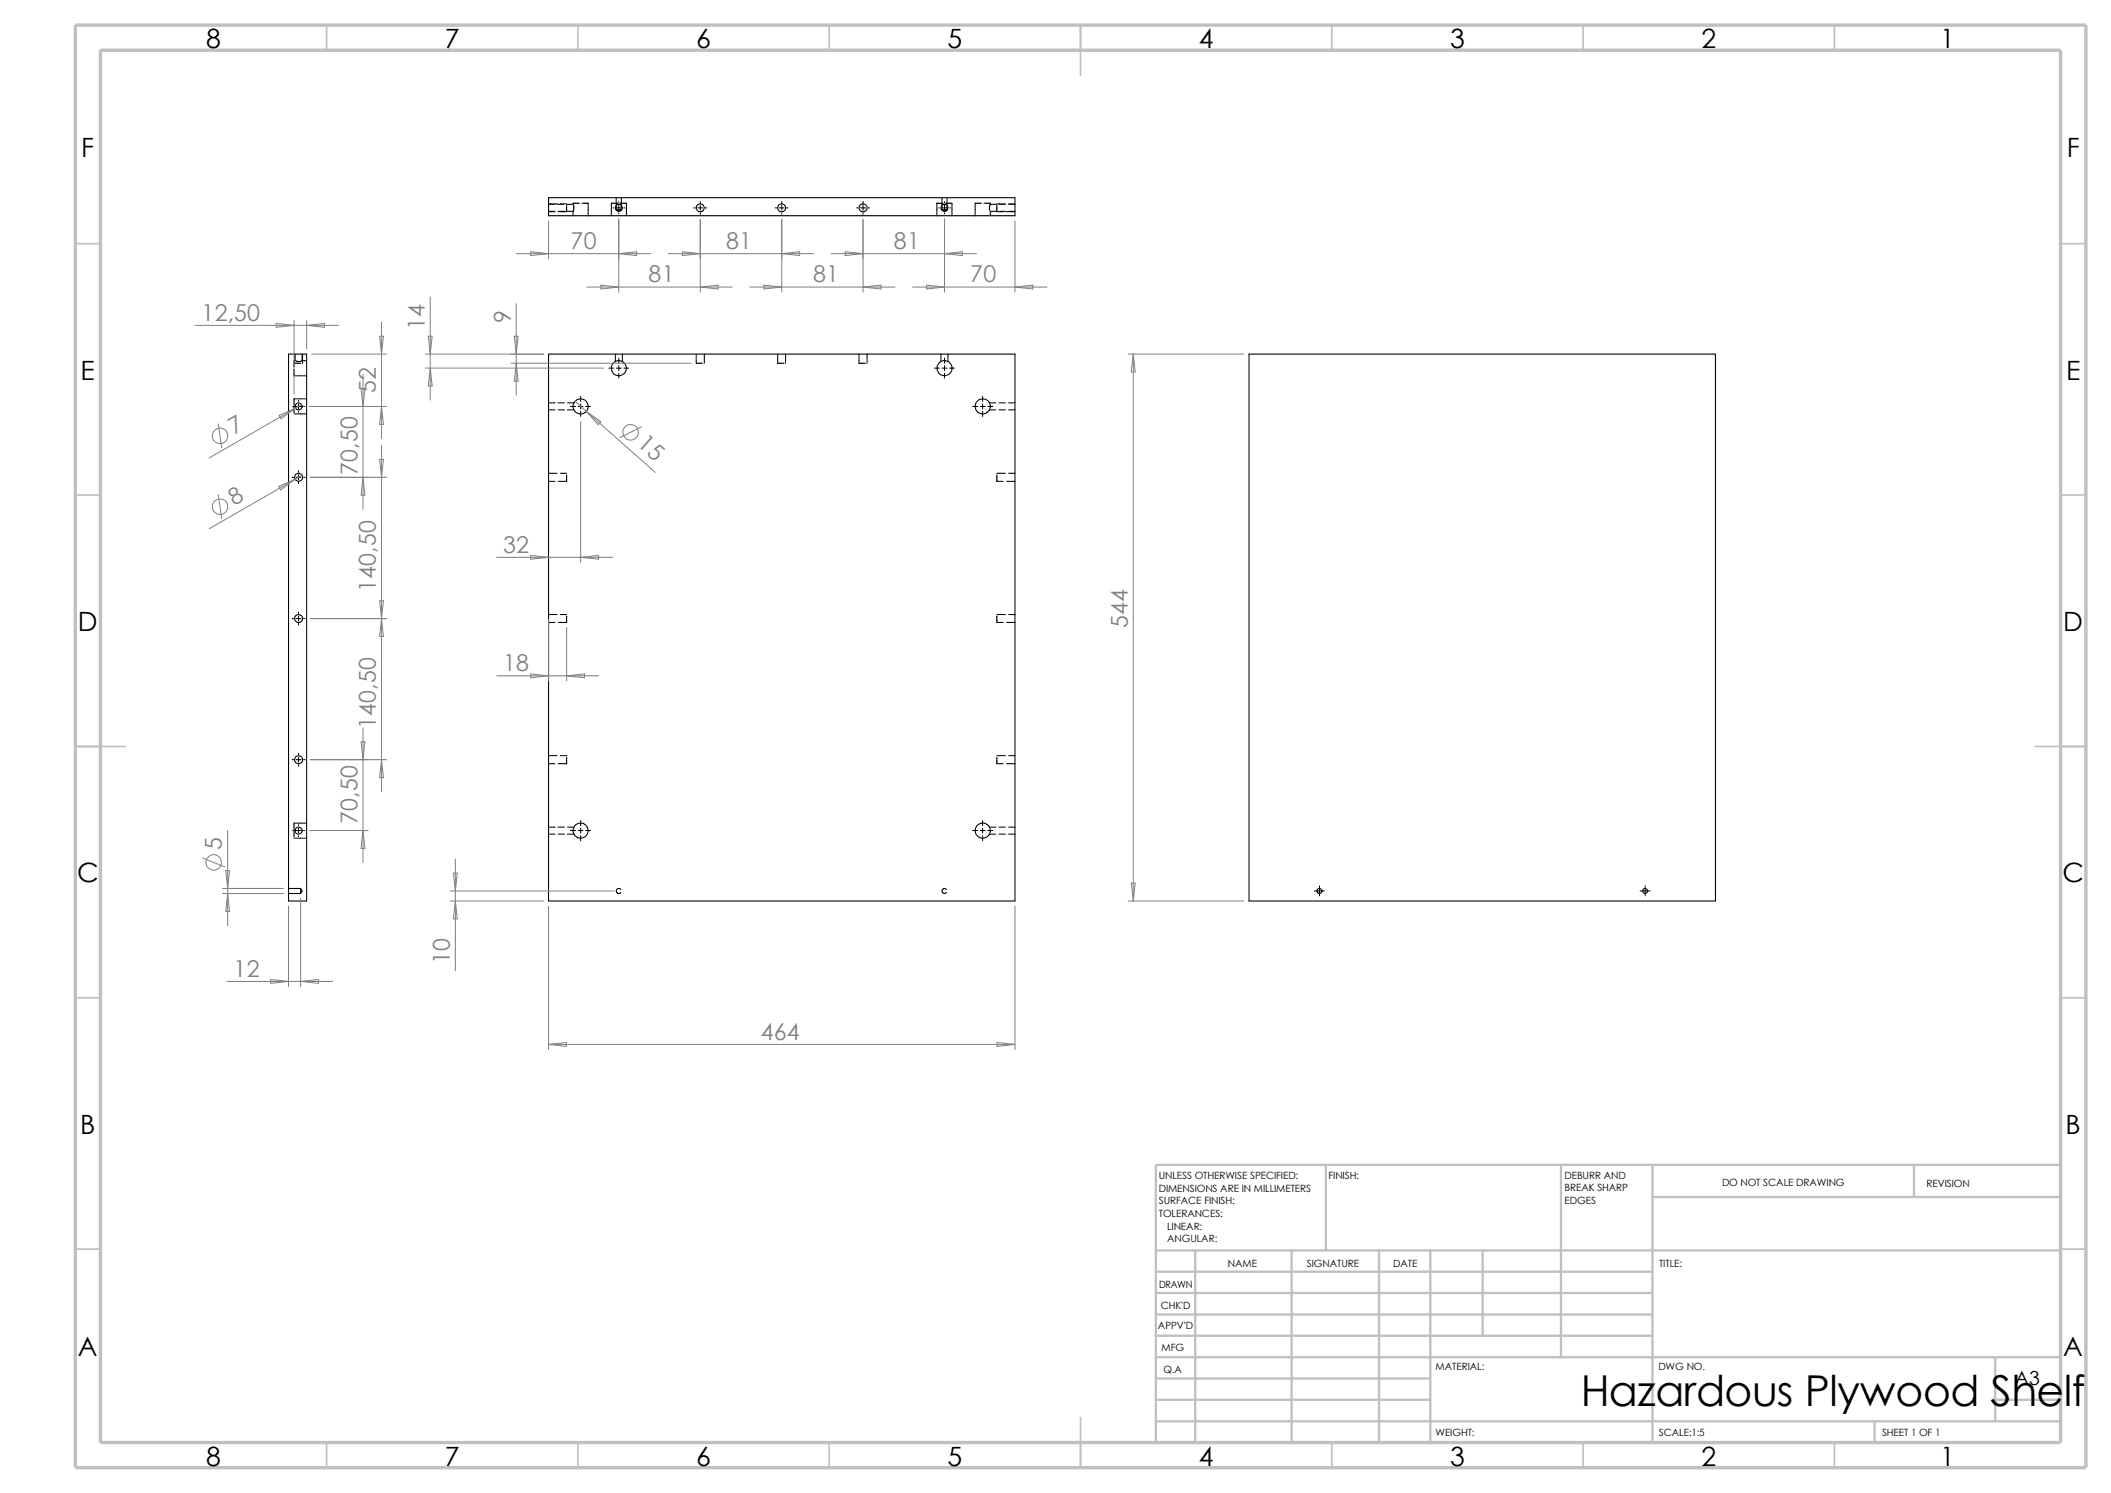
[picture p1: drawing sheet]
<svg xmlns="http://www.w3.org/2000/svg" width="420mm" height="297mm" viewBox="0 0 420 297" stroke-linecap="round" stroke-linejoin="round" font-family="sans-serif">
<g fill="none" stroke="#c0c0c0" stroke-width=".34">
<path d="M65 5v5M115 5v5M165 5v5M215 5v10M265 5v5M315 5v5M365 5v5M15 48.5h5M410 48.5h5M15 98.5h5M410 98.5h5M15 148.5h10"/>
<path d="M405 148.5h10M15 198.5h5M410 198.5h5M15 248.5h5M410 248.5h5M65 287v5M115 287v5M165 287v5M215 282v10M265 287v5M315 287v5M365 287v5"/>
</g>
<g fill="none" stroke="#c0c0c0" stroke-width=".47">
<path d="M263.8 231.7v17.1M310.6 231.7v38.3M328.8 231.7v55.3M328.8 238.1h81.2M380.8 231.7v6.4M410 231.7h-180v55.3M230 248.8h180M230 257.2h98.8M230 253h98.8M237.8 248.8v38.2M257 248.8v38.2M274.4 248.8v38.2"/>
<path d="M284.6 248.8v38.2M295 248.8v16.9M230 265.7h98.8M230 261.5h98.8M230 278.5h54.6M230 274.2h54.6M230 270h180M397 278.5h13M397 270v12.7M230 282.7h180M373 282.7v4.3"/>
</g>
<path d="M15 5h400v287h-400zM20 10h390v277h-390z" fill="none" stroke="#c0c0c0" stroke-width=".68" stroke-linecap="butt"/>
<g fill="none" stroke="#000" stroke-width=".2">
<path d="M122.6 39.3v2.4M123.6 39.3v2.4M187.4 39.3v2.4M188.4 39.3v2.4M109.1 42h1.3M109.1 40.6h1.3M109.1 42.1h1.3M109.1 40.6h1.7M110.8 40.6h1.3M111 42h1.3M111.5 40.6h1.2M112.7 40.9v1.2h-1.7"/>
<path d="M112.7 42h1.3M114 42v.9M114 40.8l.2 .7-.2 .5M115.3 40.4h-1.3v.2h-1.3M115.7 40.4h1.3v2.5M121.9 41.4h.2M122.6 41.7h1M122.6 41.7l.5 .3 .5-.3M122.6 41.4h1M122.9 40.4h-1.3v2.5M123.1 40.1v.2M123.1 40.9v.9"/>
<path d="M123.1 42.3v.2M123.4 40.4h1.2v2.5M124.1 41.4h.2M138 41.4h.3M138.8 41.4h1M139.3 40v.3M139.3 40.9v.9M139.3 42.3v.3M140.3 41.4h.3M154.2 41.4h.3M155 41.4h1M155.5 40v.3"/>
<path d="M155.5 40.9v.9M155.5 42.3v.3M156.5 41.4h.3M170.4 41.4h.3M171.2 41.4h1M171.7 40v.3M171.7 40.9v.9M171.7 42.3v.3M172.7 41.4h.3M186.7 41.4h.2M187.4 41.7h1M187.4 41.7l.5 .3 .5-.3"/>
<path d="M187.4 41.4h1M187.7 40.4h-1.3v2.5M187.9 40.1v.2M187.9 40.9v.9M187.9 42.3v.2M188.1 40.4h1.3v2.5M188.9 41.4h.2M195.3 40.4h-1.3v2.5M195.7 40.4h1.3l-.2 .7 .1 .7M197 40.6h1.3M198.3 42h-1.3v.9M198.3 40.9v1.2h1.3"/>
<path d="M198.3 40.6h1.7M198.8 40.6h1.2M198.9 42h1.3M200.2 42.1h1.7M200.7 42h1.2M200.7 40.6h1.2M58.5 73.5v1.3h2.5M58.6 70.4v1.9h1.3M58.7 70.4v1.4h-.2v1.2M58.9 71.8l.5 .1M59.4 79.6v.2M60.1 70.4v1.4"/>
<path d="M60.2 70.4v1.9M61 79.3h-2.5v1.3M61 71.8l-1.9 .1M115.5 78.8v1M121.1 73.2h1M122.4 70.4v1.5M122.6 73.2h1M123.1 71.2v1.1M123.1 72.7v1M123.1 74.3v.9M123.8 70.4v1.5M124.1 73.2h1"/>
<path d="M138.5 70.4v1.9h1.3M140.1 70.4v1.9M154.7 70.4v1.9h1.3M156.3 70.4v1.9M170.9 70.4v1.9h1.3M172.5 70.4v1.9M185.9 73.2h1M187.2 70.4v1.5M187.4 73.2h1M187.9 71.2v1.1M187.9 72.7v1M187.9 74.3v.9"/>
<path d="M188.6 70.4v1.5M188.9 73.2h1M195.5 78.8v1M58.1 95h.3M58.2 80.9h.2M58.5 80.9v1.2M58.5 82.3h2.5M58.7 80.9h.1M58.8 80.6l-.1 .3M58.8 80.6h.1M58.9 80.9h1M58.9 95h1"/>
<path d="M59.4 80.3v1.1M59.4 81.8v.2M59.4 93.6v.3M59.4 94.4v1.1M59.4 95.9v.3M60.1 80.8v.2M60.4 80.9h.2M60.4 95h.3M109.1 94.1h1.7M109.1 95.8h1.3M109.1 80.1h1.3M109.1 81.5h1.3"/>
<path d="M111 80.1h1.3M111 81.5h1.3M111.5 94.1h1.2M112.7 94.5v1.3h-1.7M112.9 80.1h1.3M112.9 81.5h1.3M113.5 80.9h1M115 80.9h1M115.5 80.3v1.1M115.5 81.8v1M116.5 80.9h1M193.5 80.9h1"/>
<path d="M195 80.9h1M195.5 80.3v1.1M195.5 81.8v1M196.5 80.9h1M196.8 80.1h1.3M196.8 81.5h1.3M198.3 94.5v1.3h1.3M198.3 94.1h1.7M198.8 80.1h1.2M198.8 81.5h1.2M200.2 95.8h1.7M200.7 94.1h1.2"/>
<path d="M200.7 80.1h1.2M200.7 81.5h1.2M58.1 123.1h.3M58.9 123.1h1M59.4 121.8v.2M59.4 122.6v.9M59.4 124v.3M60.4 123.1h.3M109.1 123.8h1.3M109.1 122.3h1.7M111.5 122.3h1.2M112.7 122.6v1.2h-1.7"/>
<path d="M198.3 122.6v1.2h1.3M198.3 122.3h1.7M200.2 123.8h1.7M200.7 122.3h1.2M58.1 151.1h.3M58.9 151.1h1M59.4 149.9v.3M59.4 150.7v.9M59.4 152.1v.3M60.4 151.1h.3M109.1 150.3h1.7M109.1 151.9h1.3"/>
<path d="M111.5 150.3h1.2M112.7 150.7v1.2h-1.7M198.3 150.7v1.2h1.3M198.3 150.3h1.7M200.2 151.9h1.7M200.7 150.3h1.2M57.4 177.8h2.4M57.4 176.7h2.4M58.2 165.2h.2M58.5 165.2v1.3M58.5 166.8h2.5M58.8 165l-.1 .3"/>
<path d="M58.9 165.2h1M59.4 164v.3M59.4 164.8v.9M59.4 166.2v.3M59.8 176.7v1.1M59.8 176.7l.3 .5-.3 .6M60.1 165.2v.2M60.4 165.2h.2M61 163.7h-2.5v1.3M109.1 165.9h1.3M109.1 164.5h1.3M111 164.5h1.3"/>
<path d="M111 165.9h1.3M112.9 165.9h1.3M112.9 164.5h1.3M113.5 165.2h1M115 165.2h1M115.5 163.2v1.1M115.5 164.8v.9M115.5 166.2v1.1M116.5 165.2h1M123.5 177a.51 .51 0 0 0-.8-.1 .51 .51 0 0 0 0 .7 .51 .51 0 0 0 .8 0M123.5 177.5v.1M188.3 177l-.4-.3-.4 .3a.46 .46 0 0 0 .1 .7 .46 .46 0 0 0 .7-.2"/>
<path d="M193.5 165.2h1M195 165.2h1M195.5 163.2v1.1M195.5 164.8v.9M195.5 166.2v1.1M196.5 165.2h1M196.8 165.9h1.3M196.8 164.5h1.3M198.8 165.9h1.2M198.8 164.5h1.2M200.7 165.9h1.2M200.7 164.5h1.2"/>
<path d="M261.5 177.2h2M262.5 176.2v2M326.3 177.2h2M327.3 176.2v2"/>
</g>
<g fill="none" stroke="#000" stroke-width=".21">
<path d="M109.1 39.3h92.8v3.6h-92.8zM57.4 70.4h3.6v108.8h-3.6zM109.1 70.4h92.8v108.8h-92.8zM248.5 70.4h92.8v108.8h-92.8z"/>
<circle cx="123.1" cy="41.3" r=".7"/>
<circle cx="139.3" cy="41.3" r=".79"/>
<circle cx="155.5" cy="41.4" r=".8"/>
<circle cx="171.7" cy="41.4" r=".8"/>
<circle cx="187.9" cy="41.3" r=".7"/>
<circle cx="123.1" cy="73.3" r="1.52"/>
<circle cx="187.9" cy="73.2" r="1.5"/>
<circle cx="59.4" cy="80.9" r=".7"/>
<circle cx="59.4" cy="94.9" r=".81"/>
<circle cx="115.5" cy="80.8" r="1.52"/>
<circle cx="195.5" cy="80.9" r="1.51"/>
<circle cx="59.4" cy="123" r=".8"/>
<circle cx="59.4" cy="151.1" r=".8"/>
<circle cx="59.4" cy="165.3" r=".71"/>
<circle cx="115.5" cy="165.2" r="1.51"/>
<circle cx="195.5" cy="165.2" r="1.5"/>
<circle cx="262.5" cy="177.2" r=".51"/>
<circle cx="327.3" cy="177.2" r=".49"/>
</g>
<g fill="none" stroke="#808080" stroke-width=".2">
<path d="M85.6 59.1v20.5M102.8 50.5h26.7M105.6 50.1l3.5 .4-3.5 .3zM109.1 43.9v7.6M116.8 57.1h28.9M119.5 56.7l3.6 .4-3.6 .4zM123.1 50.5l3.6-.4v.7zM123.1 43.6v14.5M133 50.5h28.9M135.8 50.1l3.5 .4-3.5 .3zM139.3 43.6v14.5M139.3 57.1l3.6-.4v.8z"/>
<path d="M149.2 57.1h28.9M152 56.7l3.5 .4-3.5 .4zM155.5 43.6v14.5M155.5 50.5l3.6-.4v.7zM165.4 50.5h28.9M168.1 50.1l3.6 .4-3.6 .3zM171.7 43.6v14.5M171.7 57.1l3.6-.4v.8zM181.6 57.1h26.7M184.4 56.7l3.5 .4-3.5 .4zM187.9 43.6v14.5M187.9 50.5l3.6-.4v.7z"/>
<path d="M201.9 43.9v14.2M201.9 57.1l3.6-.4v.8zM38.8 64.7h28.6M54.9 64.3l3.6 .4-3.6 .4zM58.5 63.8v14.6M61 63.8v5.6M61 64.7l3.6-.4v.8zM62 70.4h14.9M71.8 77.3h.8l-.4 3.6zM72.2 74.5v26.8M75.5 66.9h.8l-.4 3.5zM75.9 64.1v23.1"/>
<path d="M84.6 70.4h23.5M84.6 73.2h35.5M85.2 66.9h.8l-.4 3.5zM85.6 73.2l.4 3.6h-.8zM101.7 72.3h35.8M102.3 66.9h.8l-.4 3.5zM102.7 60.4v18.2M102.7 72.3l.4 3.5h-.8zM114.4 79.8l16 14.2M224.5 70.4h23M225.5 70.4v108.8M225.5 70.4l.3 3.6h-.7z"/>
<path d="M43.4 84.3l.7 4.8M43.4 98.4l.7 4.8M55.5 96.8l3.2-1.5-2.9 2.2zM55.5 82.6l3.3-1.4-2.9 2.1zM58.8 81.2l-17.2 9.9M60 80.5l-1.2 .7M60.1 94.5l-18.5 10.7M61.6 80.9h15.3M61.7 95h15.2M72.2 95l.4 3.5h-.8zM75.5 91.4h.8l-.4 3.6zM75.9 88.6v68.9"/>
<path d="M75.9 80.9l.4 3.5h-.8zM115.5 83.9v27.9M116.6 81.8l2.9 2.1-.5 .6zM127.6 84.9l-4.3 2.2M75.5 119.5h.8l-.8 7.1h.8zM98.8 110.9h23.1M105.6 110.5l3.5 .4-3.5 .4zM115.5 110.9l3.6-.4v.8zM61.7 123.1h15.2M98.8 134.5h20.3M105.6 134.1l3.5 .4-3.5 .3zM109.1 123.2v12.3"/>
<path d="M112.7 124.8v10.7M112.7 134.5l3.6-.4v.7zM61.7 151.1h15.2M71.8 147.6h.8l-.4 3.5zM72.2 144.8v26.8M75.9 151.1l.4 3.6h-.8zM40.3 170.7l4.4 1.8M44.3 176.7h12.1M44.3 177.8h12.1M44.9 173.2h.8l-.4 3.5zM45.3 165.2v18.9M45.3 177.8l.4 3.5h-.8z"/>
<path d="M59.8 178.7v17.6M61.6 165.2h11.6M72.2 165.2l.4 3.6h-.8zM89.6 179.2h18.5M89.6 177.2h32.5M90.2 173.7h.8l-.4 3.5zM90.6 170.9v22.2M90.6 179.2l.4 3.6h-.8zM224.5 179.2h23M225.1 175.7h.7l-.3 3.5zM45.2 195.2h21M53.8 194.9l3.6 .3-3.6 .4z"/>
<path d="M57.4 180.3v16M59.8 195.2l3.6-.3v.7zM109.1 180.3v28.5M201.9 180.3v28.5M109.1 207.8l3.6-.4v.8zM109.1 207.8h92.8M198.4 207.4l3.5 .4-3.5 .4z"/>
<circle cx="43.8" cy="86.7" r="1.56"/>
<circle cx="125.5" cy="86" r="1.54"/>
<circle cx="43.8" cy="100.8" r="1.56"/>
<circle cx="42.5" cy="171.6" r="1.56"/>
</g>
<text font-size="8.5" x="314.5" y="279.7">Hazardous Plywood Shelf</text>
<g font-size="5.3">
<text x="41" y="9.6">8</text>
<text x="88.5" y="9.6">7</text>
<text x="138.5" y="9.6">6</text>
<text x="188.5" y="9.6">5</text>
<text x="238.5" y="9.6">4</text>
<text x="288.5" y="9.6">3</text>
<text x="338.5" y="9.6">2</text>
<text x="386" y="9.6">1</text>
<text x="16.2" y="31.3">F</text>
<text x="411.2" y="31.3">F</text>
<text x="16" y="75.6">E</text>
<text x="411" y="75.6">E</text>
<text x="15.5" y="125.6">D</text>
<text x="410.5" y="125.6">D</text>
<text x="15.3" y="175.6">C</text>
<text x="410.3" y="175.6">C</text>
<text x="16" y="225.6">B</text>
<text x="411" y="225.6">B</text>
<text x="15.5" y="269.8">A</text>
<text x="410.5" y="269.8">A</text>
<text x="41" y="291.6">8</text>
<text x="88.5" y="291.6">7</text>
<text x="138.5" y="291.6">6</text>
<text x="188.5" y="291.6">5</text>
<text x="238.5" y="291.6">4</text>
<text x="288.5" y="291.6">3</text>
<text x="338.5" y="291.6">2</text>
<text x="386" y="291.6">1</text>
</g>
<g font-size="4.6" fill="#808080">
<text x="113.5" y="49.5">70</text>
<text x="144.4" y="49.5">81</text>
<text x="177.8" y="49.5">81</text>
<text x="129" y="56.2">81</text>
<text x="161.8" y="56.2">81</text>
<text x="193" y="56.2">70</text>
<text x="40.1" y="63.8">12,50</text>
<text x="84.5" y="65.6" transform="rotate(-90 84.5 65.6)">14</text>
<text x="101.6" y="64.2" transform="rotate(-90 101.6 64.2)">9</text>
<text x="74.8" y="78.3" transform="rotate(-90 74.8 78.3)">52</text>
<text x="46.6" y="86.5" transform="rotate(-30 46.6 86.5)">7</text>
<text x="126.5" y="88.6" transform="rotate(41 126.5 88.6)">15</text>
<text x="71.1" y="94.4" transform="rotate(-90 71.1 94.4)">70,50</text>
<text x="46.6" y="100.6" transform="rotate(-30 46.6 100.6)">8</text>
<text x="100.1" y="109.9">32</text>
<text x="74.8" y="117.7" transform="rotate(-90 74.8 117.7)">140,50</text>
<text x="224.4" y="124.9" transform="rotate(-90 224.4 124.9)">544</text>
<text x="100.1" y="133.5">18</text>
<text x="74.8" y="145" transform="rotate(-90 74.8 145)">140,50</text>
<text x="71.1" y="163.9" transform="rotate(-90 71.1 163.9)">70,50</text>
<text x="44.2" y="169.1" transform="rotate(-90 44.2 169.1)">5</text>
<text x="89.5" y="191.8" transform="rotate(-90 89.5 191.8)">10</text>
<text x="46.4" y="194.3">12</text>
<text x="151.3" y="206.8">464</text>
</g>
<text font-size="3.9" x="400.9" y="275.5">A3</text>
<g font-size="2">
<text x="230.5" y="234.6">UNLESS OTHERWISE SPECIFIED:</text>
<text x="230.5" y="237.1">DIMENSIONS ARE IN MILLIMETERS</text>
<text x="230.5" y="239.6">SURFACE FINISH:</text>
<text x="264.3" y="234.6">FINISH:</text>
<text x="311.3" y="239.5">EDGES</text>
<text x="311.3" y="234.5">DEBURR AND</text>
<text x="311.3" y="237">BREAK SHARP</text>
<text x="342.6" y="236">DO NOT SCALE DRAWING</text>
<text x="383.3" y="236.2">REVISION</text>
<text x="230.5" y="242.1">TOLERANCES:</text>
<text x="232.2" y="244.6">LINEAR:</text>
<text x="232.2" y="247.1">ANGULAR:</text>
<text x="260" y="252">SIGNATURE</text>
<text x="277.2" y="252">DATE</text>
<text x="330.1" y="252">TITLE:</text>
<text x="230.6" y="256.2">DRAWN</text>
<text x="244.3" y="252.1">NAME</text>
<text x="230.9" y="260.4">CHK'D</text>
<text x="230.4" y="264.5">APPV'D</text>
<text x="231.1" y="268.8">MFG</text>
<text x="231.5" y="273.1">Q.A</text>
<text x="285.6" y="272.5">MATERIAL:</text>
<text x="329.9" y="272.5">DWG NO.</text>
<text x="285.6" y="285.6">WEIGHT:</text>
<text x="330" y="285.6">SCALE:1:5</text>
<text x="374.4" y="285.6">SHEET 1 OF 1</text>
</g>
</svg>
